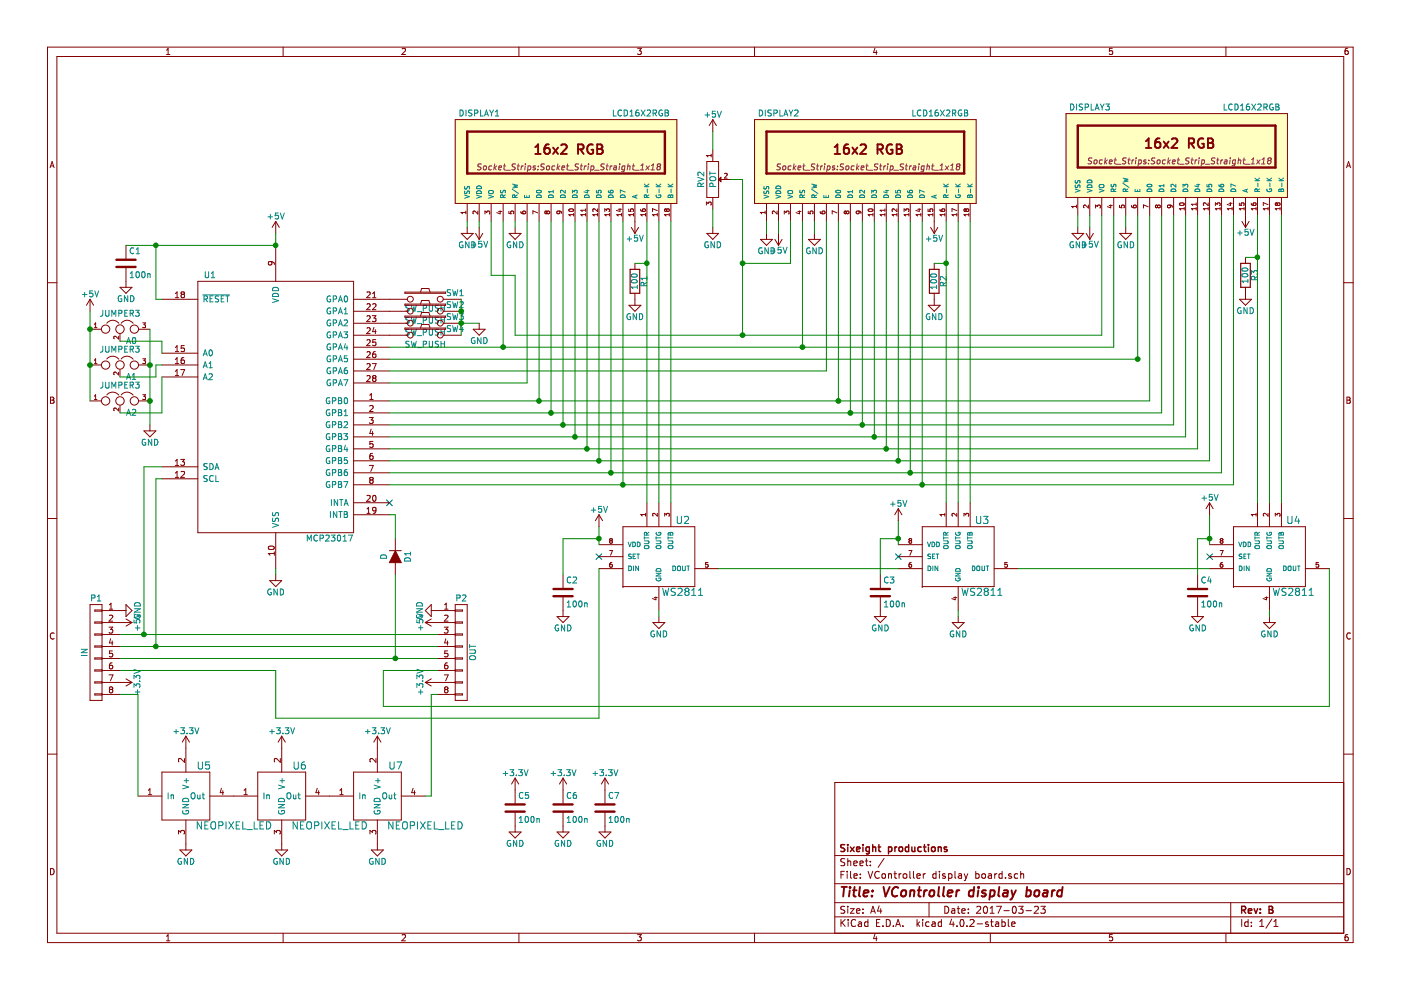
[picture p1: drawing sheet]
EESchema Schematic File Version 2
LIBS:power
LIBS:device
LIBS:transistors
LIBS:conn
LIBS:linear
LIBS:regul
LIBS:74xx
LIBS:cmos4000
LIBS:adc-dac
LIBS:memory
LIBS:xilinx
LIBS:microcontrollers
LIBS:dsp
LIBS:microchip
LIBS:analog_switches
LIBS:motorola
LIBS:texas
LIBS:intel
LIBS:audio
LIBS:interface
LIBS:digital-audio
LIBS:philips
LIBS:display
LIBS:cypress
LIBS:siliconi
LIBS:opto
LIBS:atmel
LIBS:contrib
LIBS:valves
LIBS:VController display board-rescue
LIBS:VController display board-cache
EELAYER 25 0
EELAYER END
$Descr A4 11693 8268
encoding utf-8
Sheet 1 1
Title "VController display board"
Date "2017-03-23"
Rev "B"
Comp "Sixeight productions"
Comment1 ""
Comment2 ""
Comment3 ""
Comment4 ""
$EndDescr
$Comp
L LCD16X2RGB DISPLAY1
U 1 1
P 4650 1350
F 0 "DISPLAY1" H 4000 1750 50  0000 C CNN
F 1 "LCD16X2RGB" H 5350 1750 50  0000 C CNN
F 2 "Socket_Strips:Socket_Strip_Straight_1x18" H 4750 1300 50  0000 C CIN
F 3 "" H 4650 1350 50  0000 C CNN
	1    4650 1350
	1    0    0    -1  
$EndComp
$Comp
L LCD16X2RGB DISPLAY2
U 1 1
P 7150 1350
F 0 "DISPLAY2" H 6500 1750 50  0000 C CNN
F 1 "LCD16X2RGB" H 7850 1750 50  0000 C CNN
F 2 "Socket_Strips:Socket_Strip_Straight_1x18" H 7250 1300 50  0000 C CIN
F 3 "" H 7150 1350 50  0000 C CNN
	1    7150 1350
	1    0    0    -1  
$EndComp
$Comp
L LCD16X2RGB DISPLAY3
U 1 1
P 9750 1300
F 0 "DISPLAY3" H 9100 1700 50  0000 C CNN
F 1 "LCD16X2RGB" H 10450 1700 50  0000 C CNN
F 2 "Socket_Strips:Socket_Strip_Straight_1x18" H 9850 1250 50  0000 C CIN
F 3 "" H 9750 1300 50  0000 C CNN
	1    9750 1300
	1    0    0    -1  
$EndComp
$Comp
L MCP23017 U1
U 1 1
P 2300 3400
F 0 "U1" H 1750 4500 50  0000 C CNN
F 1 "MCP23017" H 2750 2300 50  0000 C CNN
F 2 "Housings_DIP:DIP-28_W7.62mm" H 1800 2300 50  0001 C CNN
F 3 "DOCUMENTATION" H 2300 3350 50  0001 C CNN
	1    2300 3400
	1    0    0    -1  
$EndComp
$Comp
L GND #PWR01
U 1 1
P 2300 4800
F 0 "#PWR01" H 2300 4550 50  0001 C CNN
F 1 "GND" H 2300 4650 50  0000 C CNN
F 2 "" H 2300 4800 50  0000 C CNN
F 3 "" H 2300 4800 50  0000 C CNN
	1    2300 4800
	1    0    0    -1  
$EndComp
$Comp
L +5V #PWR02
U 1 1
P 2300 1950
F 0 "#PWR02" H 2300 1800 50  0001 C CNN
F 1 "+5V" H 2300 2090 50  0000 C CNN
F 2 "" H 2300 1950 50  0000 C CNN
F 3 "" H 2300 1950 50  0000 C CNN
	1    2300 1950
	1    0    0    -1  
$EndComp
$Comp
L +5V #PWR03
U 1 1
P 4000 1900
F 0 "#PWR03" H 4000 1750 50  0001 C CNN
F 1 "+5V" H 4000 2040 50  0000 C CNN
F 2 "" H 4000 1900 50  0000 C CNN
F 3 "" H 4000 1900 50  0000 C CNN
	1    4000 1900
	-1   0    0    1   
$EndComp
$Comp
L POT-RESCUE-VController_v3 RV2
U 1 1
P 5950 1500
F 0 "RV2" H 5950 1400 50  0000 C CNN
F 1 "POT" H 5950 1500 50  0000 C CNN
F 2 "Potentiometers:Potentiometer_Trimmer-Suntan-TSR-3386P" H 5950 1500 50  0001 C CNN
F 3 "" H 5950 1500 50  0000 C CNN
	1    5950 1500
	0    1    1    0   
$EndComp
$Comp
L GND #PWR05
U 1 1
P 5950 1900
F 0 "#PWR05" H 5950 1650 50  0001 C CNN
F 1 "GND" H 5950 1750 50  0000 C CNN
F 2 "" H 5950 1900 50  0000 C CNN
F 3 "" H 5950 1900 50  0000 C CNN
	1    5950 1900
	1    0    0    -1  
$EndComp
$Comp
L GND #PWR07
U 1 1
P 3900 1900
F 0 "#PWR07" H 3900 1650 50  0001 C CNN
F 1 "GND" H 3900 1750 50  0000 C CNN
F 2 "" H 3900 1900 50  0000 C CNN
F 3 "" H 3900 1900 50  0000 C CNN
	1    3900 1900
	1    0    0    -1  
$EndComp
$Comp
L GND #PWR08
U 1 1
P 6400 1950
F 0 "#PWR08" H 6400 1700 50  0001 C CNN
F 1 "GND" H 6400 1800 50  0000 C CNN
F 2 "" H 6400 1950 50  0000 C CNN
F 3 "" H 6400 1950 50  0000 C CNN
	1    6400 1950
	1    0    0    -1  
$EndComp
$Comp
L GND #PWR09
U 1 1
P 9000 1900
F 0 "#PWR09" H 9000 1650 50  0001 C CNN
F 1 "GND" H 9000 1750 50  0000 C CNN
F 2 "" H 9000 1900 50  0000 C CNN
F 3 "" H 9000 1900 50  0000 C CNN
	1    9000 1900
	1    0    0    -1  
$EndComp
$Comp
L +5V #PWR011
U 1 1
P 5950 1100
F 0 "#PWR011" H 5950 950 50  0001 C CNN
F 1 "+5V" H 5950 1240 50  0000 C CNN
F 2 "" H 5950 1100 50  0000 C CNN
F 3 "" H 5950 1100 50  0000 C CNN
	1    5950 1100
	1    0    0    -1  
$EndComp
$Comp
L +5V #PWR013
U 1 1
P 6500 1950
F 0 "#PWR013" H 6500 1800 50  0001 C CNN
F 1 "+5V" H 6500 2090 50  0000 C CNN
F 2 "" H 6500 1950 50  0000 C CNN
F 3 "" H 6500 1950 50  0000 C CNN
	1    6500 1950
	-1   0    0    1   
$EndComp
$Comp
L +5V #PWR014
U 1 1
P 9100 1900
F 0 "#PWR014" H 9100 1750 50  0001 C CNN
F 1 "+5V" H 9100 2040 50  0000 C CNN
F 2 "" H 9100 1900 50  0000 C CNN
F 3 "" H 9100 1900 50  0000 C CNN
	1    9100 1900
	-1   0    0    1   
$EndComp
$Comp
L GND #PWR015
U 1 1
P 4300 1900
F 0 "#PWR015" H 4300 1650 50  0001 C CNN
F 1 "GND" H 4300 1750 50  0000 C CNN
F 2 "" H 4300 1900 50  0000 C CNN
F 3 "" H 4300 1900 50  0000 C CNN
	1    4300 1900
	1    0    0    -1  
$EndComp
$Comp
L GND #PWR016
U 1 1
P 6800 1950
F 0 "#PWR016" H 6800 1700 50  0001 C CNN
F 1 "GND" H 6800 1800 50  0000 C CNN
F 2 "" H 6800 1950 50  0000 C CNN
F 3 "" H 6800 1950 50  0000 C CNN
	1    6800 1950
	1    0    0    -1  
$EndComp
$Comp
L GND #PWR017
U 1 1
P 9400 1900
F 0 "#PWR017" H 9400 1650 50  0001 C CNN
F 1 "GND" H 9400 1750 50  0000 C CNN
F 2 "" H 9400 1900 50  0000 C CNN
F 3 "" H 9400 1900 50  0000 C CNN
	1    9400 1900
	1    0    0    -1  
$EndComp
$Comp
L SW_PUSH SW1
U 1 1
P 3550 2500
F 0 "SW1" H 3300 2550 50  0000 C CNN
F 1 "SW_PUSH" H 3550 2420 50  0000 C CNN
F 2 "Pin_Headers:Pin_Header_Angled_1x02" H 3550 2500 50  0001 C CNN
F 3 "" H 3550 2500 50  0000 C CNN
	1    3550 2500
	-1   0    0    -1  
$EndComp
$Comp
L SW_PUSH SW2
U 1 1
P 3550 2600
F 0 "SW2" H 3300 2650 50  0000 C CNN
F 1 "SW_PUSH" H 3550 2520 50  0000 C CNN
F 2 "Pin_Headers:Pin_Header_Angled_1x02" H 3550 2600 50  0001 C CNN
F 3 "" H 3550 2600 50  0000 C CNN
	1    3550 2600
	-1   0    0    -1  
$EndComp
$Comp
L SW_PUSH SW3
U 1 1
P 3550 2700
F 0 "SW3" H 3300 2750 50  0000 C CNN
F 1 "SW_PUSH" H 3550 2620 50  0000 C CNN
F 2 "Pin_Headers:Pin_Header_Angled_1x02" H 3550 2700 50  0001 C CNN
F 3 "" H 3550 2700 50  0000 C CNN
	1    3550 2700
	-1   0    0    -1  
$EndComp
$Comp
L SW_PUSH SW4
U 1 1
P 3550 2800
F 0 "SW4" H 3300 2850 50  0000 C CNN
F 1 "SW_PUSH" H 3550 2720 50  0000 C CNN
F 2 "Pin_Headers:Pin_Header_Angled_1x02" H 3550 2800 50  0001 C CNN
F 3 "" H 3550 2800 50  0000 C CNN
	1    3550 2800
	-1   0    0    -1  
$EndComp
$Comp
L GND #PWR018
U 1 1
P 4000 2700
F 0 "#PWR018" H 4000 2450 50  0001 C CNN
F 1 "GND" H 4000 2550 50  0000 C CNN
F 2 "" H 4000 2700 50  0000 C CNN
F 3 "" H 4000 2700 50  0000 C CNN
	1    4000 2700
	1    0    0    -1  
$EndComp
$Comp
L JUMPER3 A0
U 1 1
P 1000 2750
F 0 "A0" H 1050 2650 50  0000 L CNN
F 1 "JUMPER3" H 1000 2850 50  0000 C BNN
F 2 "Pin_Headers:Pin_Header_Straight_1x03" H 1000 2750 50  0001 C CNN
F 3 "" H 1000 2750 50  0000 C CNN
	1    1000 2750
	1    0    0    -1  
$EndComp
$Comp
L JUMPER3 A1
U 1 1
P 1000 3050
F 0 "A1" H 1050 2950 50  0000 L CNN
F 1 "JUMPER3" H 1000 3150 50  0000 C BNN
F 2 "Pin_Headers:Pin_Header_Straight_1x03" H 1000 3050 50  0001 C CNN
F 3 "" H 1000 3050 50  0000 C CNN
	1    1000 3050
	1    0    0    -1  
$EndComp
$Comp
L JUMPER3 A2
U 1 1
P 1000 3350
F 0 "A2" H 1050 3250 50  0000 L CNN
F 1 "JUMPER3" H 1000 3450 50  0000 C BNN
F 2 "Pin_Headers:Pin_Header_Straight_1x03" H 1000 3350 50  0001 C CNN
F 3 "" H 1000 3350 50  0000 C CNN
	1    1000 3350
	1    0    0    -1  
$EndComp
$Comp
L GND #PWR019
U 1 1
P 1250 3550
F 0 "#PWR019" H 1250 3300 50  0001 C CNN
F 1 "GND" H 1250 3400 50  0000 C CNN
F 2 "" H 1250 3550 50  0000 C CNN
F 3 "" H 1250 3550 50  0000 C CNN
	1    1250 3550
	1    0    0    -1  
$EndComp
$Comp
L +5V #PWR020
U 1 1
P 750 2600
F 0 "#PWR020" H 750 2450 50  0001 C CNN
F 1 "+5V" H 750 2740 50  0000 C CNN
F 2 "" H 750 2600 50  0000 C CNN
F 3 "" H 750 2600 50  0000 C CNN
	1    750  2600
	1    0    0    -1  
$EndComp
$Comp
L WS2811 U2
U 1 1
P 5600 4700
F 0 "U2" H 5700 5050 60  0000 C CNN
F 1 "WS2811" H 5700 4450 60  0000 C CNN
F 2 "Housings_SOIC:SOIC-8_3.9x4.9mm_Pitch1.27mm" H 5500 4850 60  0001 C CNN
F 3 "" H 5500 4850 60  0000 C CNN
	1    5600 4700
	1    0    0    -1  
$EndComp
$Comp
L WS2811 U3
U 1 1
P 8100 4700
F 0 "U3" H 8200 5050 60  0000 C CNN
F 1 "WS2811" H 8200 4450 60  0000 C CNN
F 2 "Housings_SOIC:SOIC-8_3.9x4.9mm_Pitch1.27mm" H 8000 4850 60  0001 C CNN
F 3 "" H 8000 4850 60  0000 C CNN
	1    8100 4700
	1    0    0    -1  
$EndComp
$Comp
L WS2811 U4
U 1 1
P 10700 4700
F 0 "U4" H 10800 5050 60  0000 C CNN
F 1 "WS2811" H 10800 4450 60  0000 C CNN
F 2 "Housings_SOIC:SOIC-8_3.9x4.9mm_Pitch1.27mm" H 10600 4850 60  0001 C CNN
F 3 "" H 10600 4850 60  0000 C CNN
	1    10700 4700
	1    0    0    -1  
$EndComp
NoConn ~ 7500 4650
NoConn ~ 5000 4650
$Comp
L GND #PWR021
U 1 1
P 5500 5150
F 0 "#PWR021" H 5500 4900 50  0001 C CNN
F 1 "GND" H 5500 5000 50  0000 C CNN
F 2 "" H 5500 5150 50  0000 C CNN
F 3 "" H 5500 5150 50  0000 C CNN
	1    5500 5150
	1    0    0    -1  
$EndComp
$Comp
L GND #PWR022
U 1 1
P 8000 5150
F 0 "#PWR022" H 8000 4900 50  0001 C CNN
F 1 "GND" H 8000 5000 50  0000 C CNN
F 2 "" H 8000 5150 50  0000 C CNN
F 3 "" H 8000 5150 50  0000 C CNN
	1    8000 5150
	1    0    0    -1  
$EndComp
$Comp
L GND #PWR023
U 1 1
P 10600 5150
F 0 "#PWR023" H 10600 4900 50  0001 C CNN
F 1 "GND" H 10600 5000 50  0000 C CNN
F 2 "" H 10600 5150 50  0000 C CNN
F 3 "" H 10600 5150 50  0000 C CNN
	1    10600 5150
	1    0    0    -1  
$EndComp
$Comp
L CONN_01X08 P1
U 1 1
P 800 5450
F 0 "P1" H 800 5900 50  0000 C CNN
F 1 "IN" V 900 5450 50  0000 C CNN
F 2 "Pin_Headers:Pin_Header_Angled_1x08" H 800 5450 50  0001 C CNN
F 3 "" H 800 5450 50  0000 C CNN
	1    800  5450
	-1   0    0    -1  
$EndComp
$Comp
L CONN_01X08 P2
U 1 1
P 3850 5450
F 0 "P2" H 3850 5900 50  0000 C CNN
F 1 "OUT" V 3950 5450 50  0000 C CNN
F 2 "Sixeight's library:Pin_Header_Angled_1x08" H 3850 5450 50  0001 C CNN
F 3 "" H 3850 5450 50  0000 C CNN
	1    3850 5450
	1    0    0    -1  
$EndComp
$Comp
L GND #PWR024
U 1 1
P 3650 5100
F 0 "#PWR024" H 3650 4850 50  0001 C CNN
F 1 "GND" H 3650 4950 50  0000 C CNN
F 2 "" H 3650 5100 50  0000 C CNN
F 3 "" H 3650 5100 50  0000 C CNN
	1    3650 5100
	0    1    1    0   
$EndComp
$Comp
L GND #PWR025
U 1 1
P 1000 5100
F 0 "#PWR025" H 1000 4850 50  0001 C CNN
F 1 "GND" H 1000 4950 50  0000 C CNN
F 2 "" H 1000 5100 50  0000 C CNN
F 3 "" H 1000 5100 50  0000 C CNN
	1    1000 5100
	0    -1   -1   0   
$EndComp
$Comp
L +5V #PWR026
U 1 1
P 1000 5200
F 0 "#PWR026" H 1000 5050 50  0001 C CNN
F 1 "+5V" H 1000 5340 50  0000 C CNN
F 2 "" H 1000 5200 50  0000 C CNN
F 3 "" H 1000 5200 50  0000 C CNN
	1    1000 5200
	0    1    1    0   
$EndComp
$Comp
L +5V #PWR027
U 1 1
P 3650 5200
F 0 "#PWR027" H 3650 5050 50  0001 C CNN
F 1 "+5V" H 3650 5340 50  0000 C CNN
F 2 "" H 3650 5200 50  0000 C CNN
F 3 "" H 3650 5200 50  0000 C CNN
	1    3650 5200
	0    -1   -1   0   
$EndComp
NoConn ~ 10100 4650
$Comp
L C C1
U 1 1
P 1050 2200
F 0 "C1" H 1075 2300 50  0000 L CNN
F 1 "100n" H 1075 2100 50  0000 L CNN
F 2 "Library:C_small_CF" H 1088 2050 50  0001 C CNN
F 3 "" H 1050 2200 50  0000 C CNN
	1    1050 2200
	1    0    0    -1  
$EndComp
$Comp
L GND #PWR028
U 1 1
P 1050 2350
F 0 "#PWR028" H 1050 2100 50  0001 C CNN
F 1 "GND" H 1050 2200 50  0000 C CNN
F 2 "" H 1050 2350 50  0000 C CNN
F 3 "" H 1050 2350 50  0000 C CNN
	1    1050 2350
	1    0    0    -1  
$EndComp
$Comp
L R R1
U 1 1
P 5300 2350
F 0 "R1" V 5380 2350 50  0000 C CNN
F 1 "100" V 5300 2350 50  0000 C CNN
F 2 "Library:Resistor_Horizontal_RM10mm" V 5230 2350 50  0001 C CNN
F 3 "" H 5300 2350 50  0000 C CNN
	1    5300 2350
	1    0    0    -1  
$EndComp
$Comp
L R R2
U 1 1
P 7800 2350
F 0 "R2" V 7880 2350 50  0000 C CNN
F 1 "100" V 7800 2350 50  0000 C CNN
F 2 "Library:Resistor_Horizontal_RM10mm" V 7730 2350 50  0001 C CNN
F 3 "" H 7800 2350 50  0000 C CNN
	1    7800 2350
	1    0    0    -1  
$EndComp
$Comp
L R R3
U 1 1
P 10400 2300
F 0 "R3" V 10480 2300 50  0000 C CNN
F 1 "100" V 10400 2300 50  0000 C CNN
F 2 "Library:Resistor_Horizontal_RM10mm" V 10330 2300 50  0001 C CNN
F 3 "" H 10400 2300 50  0000 C CNN
	1    10400 2300
	1    0    0    -1  
$EndComp
$Comp
L GND #PWR029
U 1 1
P 7800 2500
F 0 "#PWR029" H 7800 2250 50  0001 C CNN
F 1 "GND" H 7800 2350 50  0000 C CNN
F 2 "" H 7800 2500 50  0000 C CNN
F 3 "" H 7800 2500 50  0000 C CNN
	1    7800 2500
	1    0    0    -1  
$EndComp
$Comp
L GND #PWR030
U 1 1
P 5300 2500
F 0 "#PWR030" H 5300 2250 50  0001 C CNN
F 1 "GND" H 5300 2350 50  0000 C CNN
F 2 "" H 5300 2500 50  0000 C CNN
F 3 "" H 5300 2500 50  0000 C CNN
	1    5300 2500
	1    0    0    -1  
$EndComp
$Comp
L GND #PWR031
U 1 1
P 10400 2450
F 0 "#PWR031" H 10400 2200 50  0001 C CNN
F 1 "GND" H 10400 2300 50  0000 C CNN
F 2 "" H 10400 2450 50  0000 C CNN
F 3 "" H 10400 2450 50  0000 C CNN
	1    10400 2450
	1    0    0    -1  
$EndComp
$Comp
L NEOPIXEL_LED U5
U 1 1
P 1550 6650
F 0 "U5" H 1700 6900 60  0000 C CNN
F 1 "NEOPIXEL_LED" H 1950 6400 60  0000 C CNN
F 2 "Library:NeoPixel_CF" H 1550 6650 60  0001 C CNN
F 3 "" H 1550 6650 60  0000 C CNN
	1    1550 6650
	1    0    0    -1  
$EndComp
$Comp
L NEOPIXEL_LED U6
U 1 1
P 2350 6650
F 0 "U6" H 2500 6900 60  0000 C CNN
F 1 "NEOPIXEL_LED" H 2750 6400 60  0000 C CNN
F 2 "Library:NeoPixel_CF" H 2350 6650 60  0001 C CNN
F 3 "" H 2350 6650 60  0000 C CNN
	1    2350 6650
	1    0    0    -1  
$EndComp
$Comp
L NEOPIXEL_LED U7
U 1 1
P 3150 6650
F 0 "U7" H 3300 6900 60  0000 C CNN
F 1 "NEOPIXEL_LED" H 3550 6400 60  0000 C CNN
F 2 "Library:NeoPixel_CF" H 3150 6650 60  0001 C CNN
F 3 "" H 3150 6650 60  0000 C CNN
	1    3150 6650
	1    0    0    -1  
$EndComp
Wire Wire Line
	5000 3850 5000 1850
Wire Wire Line
	3250 3850 10100 3850
Connection ~ 7400 3750
Wire Wire Line
	10000 3750 10000 1800
Connection ~ 4900 3750
Wire Wire Line
	7400 3750 7400 1850
Wire Wire Line
	4900 3750 4900 1850
Wire Wire Line
	3250 3750 10000 3750
Connection ~ 7300 3650
Wire Wire Line
	9900 3650 9900 1800
Connection ~ 4800 3650
Wire Wire Line
	7300 3650 7300 1850
Wire Wire Line
	4800 3650 4800 1850
Wire Wire Line
	3250 3650 9900 3650
Connection ~ 7200 3550
Wire Wire Line
	7200 3550 7200 1850
Connection ~ 4700 3550
Wire Wire Line
	4700 1850 4700 3550
Wire Wire Line
	9800 3550 9800 1800
Wire Wire Line
	3250 3550 9800 3550
Connection ~ 7100 3450
Wire Wire Line
	9700 3450 9700 1800
Connection ~ 4600 3450
Wire Wire Line
	7100 3450 7100 1850
Wire Wire Line
	4600 3450 4600 1850
Wire Wire Line
	3250 3450 9700 3450
Connection ~ 7000 3350
Wire Wire Line
	9600 3350 9600 1800
Connection ~ 4500 3350
Wire Wire Line
	7000 3350 7000 1850
Wire Wire Line
	4500 3350 4500 1850
Wire Wire Line
	3250 3350 9600 3350
Wire Wire Line
	9200 2800 9200 1800
Wire Wire Line
	6600 2200 6600 1850
Wire Wire Line
	6200 2200 6600 2200
Wire Wire Line
	6200 1500 6200 2800
Wire Wire Line
	6100 1500 6200 1500
Wire Wire Line
	4100 1850 4100 2300
Wire Wire Line
	9100 1800 9100 1900
Wire Wire Line
	9000 1800 9000 1900
Wire Wire Line
	6500 1850 6500 1950
Wire Wire Line
	6400 1850 6400 1950
Wire Wire Line
	5950 1750 5950 1900
Wire Wire Line
	5950 1100 5950 1250
Wire Wire Line
	3900 1850 3900 1900
Wire Wire Line
	7500 3850 7500 1850
Connection ~ 5000 3850
Wire Wire Line
	10100 3850 10100 1800
Connection ~ 7500 3850
Wire Wire Line
	3250 3950 10200 3950
Wire Wire Line
	5100 3950 5100 1850
Wire Wire Line
	3250 4050 10300 4050
Wire Wire Line
	5200 4050 5200 1850
Wire Wire Line
	7600 3950 7600 1850
Connection ~ 5100 3950
Wire Wire Line
	7700 4050 7700 1850
Connection ~ 5200 4050
Wire Wire Line
	10200 3950 10200 1800
Connection ~ 7600 3950
Wire Wire Line
	10300 4050 10300 1800
Connection ~ 7700 4050
Wire Wire Line
	2300 2050 2300 1950
Wire Wire Line
	2300 4750 2300 4800
Wire Wire Line
	4000 1850 4000 1900
Wire Wire Line
	3250 2900 9300 2900
Wire Wire Line
	4200 2900 4200 1850
Wire Wire Line
	6700 2900 6700 1850
Connection ~ 4200 2900
Wire Wire Line
	9300 2900 9300 1800
Connection ~ 6700 2900
Wire Wire Line
	3250 3000 9500 3000
Wire Wire Line
	3250 3100 6900 3100
Wire Wire Line
	6900 3100 6900 1850
Wire Wire Line
	9500 3000 9500 1800
Wire Wire Line
	4300 1850 4300 1900
Wire Wire Line
	6800 1850 6800 1950
Wire Wire Line
	9400 1800 9400 1900
Wire Wire Line
	1050 2050 2300 2050
Wire Wire Line
	1300 2050 1300 2500
Wire Wire Line
	1300 2500 1350 2500
Connection ~ 2300 2050
Wire Wire Line
	3850 2500 3850 2800
Connection ~ 3850 2600
Wire Wire Line
	3850 2700 4000 2700
Connection ~ 3850 2700
Wire Wire Line
	1000 2850 1350 2850
Wire Wire Line
	1350 2850 1350 2950
Wire Wire Line
	1000 3150 1300 3150
Wire Wire Line
	1300 3150 1300 3050
Wire Wire Line
	1300 3050 1350 3050
Wire Wire Line
	1000 3450 1350 3450
Wire Wire Line
	1350 3450 1350 3150
Wire Wire Line
	1250 2750 1250 3550
Connection ~ 1250 3350
Connection ~ 1250 3050
Wire Wire Line
	750  2600 750  3350
Connection ~ 750  3050
Connection ~ 750  2750
Wire Wire Line
	5400 1850 5400 4200
Wire Wire Line
	5500 1850 5500 4200
Wire Wire Line
	5600 1850 5600 4200
Wire Wire Line
	7900 1850 7900 4200
Wire Wire Line
	8000 1850 8000 4200
Wire Wire Line
	8100 1850 8100 4200
Wire Wire Line
	10500 1800 10500 4200
Wire Wire Line
	10600 1800 10600 4200
Wire Wire Line
	10700 1800 10700 4200
Wire Wire Line
	6000 4750 7500 4750
Wire Wire Line
	8500 4750 10100 4750
Wire Wire Line
	5500 5100 5500 5150
Wire Wire Line
	8000 5100 8000 5150
Wire Wire Line
	10600 5100 10600 5150
Wire Wire Line
	1000 5300 3650 5300
Wire Wire Line
	1000 5400 3650 5400
Wire Wire Line
	1350 3900 1200 3900
Wire Wire Line
	1200 3900 1200 5300
Connection ~ 1200 5300
Wire Wire Line
	1350 4000 1300 4000
Wire Wire Line
	1300 4000 1300 5400
Connection ~ 1300 5400
Wire Wire Line
	1000 5500 3650 5500
Wire Wire Line
	3250 4300 3300 4300
Wire Wire Line
	11100 5900 11100 4750
Wire Wire Line
	5000 6000 5000 4750
Wire Wire Line
	10100 4300 10100 4550
Wire Wire Line
	7500 4350 7500 4550
Wire Wire Line
	5000 4400 5000 4550
Connection ~ 1300 2050
Connection ~ 9500 3000
Wire Wire Line
	4400 1850 4400 3200
Wire Wire Line
	4400 3200 3250 3200
Wire Wire Line
	5300 2200 5400 2200
Connection ~ 5400 2200
Wire Wire Line
	7800 2200 7900 2200
Connection ~ 7900 2200
Wire Wire Line
	10400 2150 10500 2150
Connection ~ 10500 2150
$Comp
L GND #PWR032
U 1 1
P 1550 7050
F 0 "#PWR032" H 1550 6800 50  0001 C CNN
F 1 "GND" H 1550 6900 50  0000 C CNN
F 2 "" H 1550 7050 50  0000 C CNN
F 3 "" H 1550 7050 50  0000 C CNN
	1    1550 7050
	1    0    0    -1  
$EndComp
$Comp
L GND #PWR033
U 1 1
P 2350 7050
F 0 "#PWR033" H 2350 6800 50  0001 C CNN
F 1 "GND" H 2350 6900 50  0000 C CNN
F 2 "" H 2350 7050 50  0000 C CNN
F 3 "" H 2350 7050 50  0000 C CNN
	1    2350 7050
	1    0    0    -1  
$EndComp
$Comp
L GND #PWR034
U 1 1
P 3150 7050
F 0 "#PWR034" H 3150 6800 50  0001 C CNN
F 1 "GND" H 3150 6900 50  0000 C CNN
F 2 "" H 3150 7050 50  0000 C CNN
F 3 "" H 3150 7050 50  0000 C CNN
	1    3150 7050
	1    0    0    -1  
$EndComp
Wire Wire Line
	3550 6650 3600 6650
Wire Wire Line
	3600 6650 3600 5800
Wire Wire Line
	1150 5800 1150 6650
$Comp
L C C2
U 1 1
P 4700 4950
F 0 "C2" H 4725 5050 50  0000 L CNN
F 1 "100n" H 4725 4850 50  0000 L CNN
F 2 "Library:C_small_CF" H 4738 4800 50  0001 C CNN
F 3 "" H 4700 4950 50  0000 C CNN
	1    4700 4950
	1    0    0    -1  
$EndComp
$Comp
L C C3
U 1 1
P 7350 4950
F 0 "C3" H 7375 5050 50  0000 L CNN
F 1 "100n" H 7375 4850 50  0000 L CNN
F 2 "Library:C_small_CF" H 7388 4800 50  0001 C CNN
F 3 "" H 7350 4950 50  0000 C CNN
	1    7350 4950
	1    0    0    -1  
$EndComp
$Comp
L C C4
U 1 1
P 10000 4950
F 0 "C4" H 10025 5050 50  0000 L CNN
F 1 "100n" H 10025 4850 50  0000 L CNN
F 2 "Library:C_small_CF" H 10038 4800 50  0001 C CNN
F 3 "" H 10000 4950 50  0000 C CNN
	1    10000 4950
	1    0    0    -1  
$EndComp
$Comp
L GND #PWR035
U 1 1
P 7350 5100
F 0 "#PWR035" H 7350 4850 50  0001 C CNN
F 1 "GND" H 7350 4950 50  0000 C CNN
F 2 "" H 7350 5100 50  0000 C CNN
F 3 "" H 7350 5100 50  0000 C CNN
	1    7350 5100
	1    0    0    -1  
$EndComp
Wire Wire Line
	7350 4800 7350 4500
Wire Wire Line
	7350 4500 7500 4500
Connection ~ 7500 4500
Wire Wire Line
	4700 4800 4700 4500
Wire Wire Line
	4700 4500 5000 4500
Connection ~ 5000 4500
$Comp
L GND #PWR036
U 1 1
P 4700 5100
F 0 "#PWR036" H 4700 4850 50  0001 C CNN
F 1 "GND" H 4700 4950 50  0000 C CNN
F 2 "" H 4700 5100 50  0000 C CNN
F 3 "" H 4700 5100 50  0000 C CNN
	1    4700 5100
	1    0    0    -1  
$EndComp
Wire Wire Line
	10000 4800 10000 4500
Wire Wire Line
	10000 4500 10100 4500
Connection ~ 10100 4500
$Comp
L GND #PWR037
U 1 1
P 10000 5100
F 0 "#PWR037" H 10000 4850 50  0001 C CNN
F 1 "GND" H 10000 4950 50  0000 C CNN
F 2 "" H 10000 5100 50  0000 C CNN
F 3 "" H 10000 5100 50  0000 C CNN
	1    10000 5100
	1    0    0    -1  
$EndComp
$Comp
L +5V #PWR038
U 1 1
P 5000 4400
F 0 "#PWR038" H 5000 4250 50  0001 C CNN
F 1 "+5V" H 5000 4540 50  0000 C CNN
F 2 "" H 5000 4400 50  0000 C CNN
F 3 "" H 5000 4400 50  0000 C CNN
	1    5000 4400
	1    0    0    -1  
$EndComp
$Comp
L +5V #PWR039
U 1 1
P 7500 4350
F 0 "#PWR039" H 7500 4200 50  0001 C CNN
F 1 "+5V" H 7500 4490 50  0000 C CNN
F 2 "" H 7500 4350 50  0000 C CNN
F 3 "" H 7500 4350 50  0000 C CNN
	1    7500 4350
	1    0    0    -1  
$EndComp
$Comp
L +5V #PWR040
U 1 1
P 10100 4300
F 0 "#PWR040" H 10100 4150 50  0001 C CNN
F 1 "+5V" H 10100 4440 50  0000 C CNN
F 2 "" H 10100 4300 50  0000 C CNN
F 3 "" H 10100 4300 50  0000 C CNN
	1    10100 4300
	1    0    0    -1  
$EndComp
$Comp
L +5V #PWR041
U 1 1
P 10400 1800
F 0 "#PWR041" H 10400 1650 50  0001 C CNN
F 1 "+5V" H 10400 1940 50  0000 C CNN
F 2 "" H 10400 1800 50  0000 C CNN
F 3 "" H 10400 1800 50  0000 C CNN
	1    10400 1800
	-1   0    0    1   
$EndComp
$Comp
L +5V #PWR042
U 1 1
P 7800 1850
F 0 "#PWR042" H 7800 1700 50  0001 C CNN
F 1 "+5V" H 7800 1990 50  0000 C CNN
F 2 "" H 7800 1850 50  0000 C CNN
F 3 "" H 7800 1850 50  0000 C CNN
	1    7800 1850
	-1   0    0    1   
$EndComp
$Comp
L +5V #PWR043
U 1 1
P 5300 1850
F 0 "#PWR043" H 5300 1700 50  0001 C CNN
F 1 "+5V" H 5300 1990 50  0000 C CNN
F 2 "" H 5300 1850 50  0000 C CNN
F 3 "" H 5300 1850 50  0000 C CNN
	1    5300 1850
	-1   0    0    1   
$EndComp
$Comp
L +3.3V #PWR044
U 1 1
P 1550 6250
F 0 "#PWR044" H 1550 6100 50  0001 C CNN
F 1 "+3.3V" H 1550 6390 50  0000 C CNN
F 2 "" H 1550 6250 50  0000 C CNN
F 3 "" H 1550 6250 50  0000 C CNN
	1    1550 6250
	1    0    0    -1  
$EndComp
$Comp
L +3.3V #PWR045
U 1 1
P 2350 6250
F 0 "#PWR045" H 2350 6100 50  0001 C CNN
F 1 "+3.3V" H 2350 6390 50  0000 C CNN
F 2 "" H 2350 6250 50  0000 C CNN
F 3 "" H 2350 6250 50  0000 C CNN
	1    2350 6250
	1    0    0    -1  
$EndComp
$Comp
L +3.3V #PWR046
U 1 1
P 3150 6250
F 0 "#PWR046" H 3150 6100 50  0001 C CNN
F 1 "+3.3V" H 3150 6390 50  0000 C CNN
F 2 "" H 3150 6250 50  0000 C CNN
F 3 "" H 3150 6250 50  0000 C CNN
	1    3150 6250
	1    0    0    -1  
$EndComp
$Comp
L +3.3V #PWR047
U 1 1
P 1000 5700
F 0 "#PWR047" H 1000 5550 50  0001 C CNN
F 1 "+3.3V" H 1000 5840 50  0000 C CNN
F 2 "" H 1000 5700 50  0000 C CNN
F 3 "" H 1000 5700 50  0000 C CNN
	1    1000 5700
	0    1    1    0   
$EndComp
$Comp
L +3.3V #PWR048
U 1 1
P 3650 5700
F 0 "#PWR048" H 3650 5550 50  0001 C CNN
F 1 "+3.3V" H 3650 5840 50  0000 C CNN
F 2 "" H 3650 5700 50  0000 C CNN
F 3 "" H 3650 5700 50  0000 C CNN
	1    3650 5700
	0    -1   -1   0   
$EndComp
$Comp
L C C5
U 1 1
P 4300 6750
F 0 "C5" H 4325 6850 50  0000 L CNN
F 1 "100n" H 4325 6650 50  0000 L CNN
F 2 "Library:C_small_CF" H 4338 6600 50  0001 C CNN
F 3 "" H 4300 6750 50  0000 C CNN
	1    4300 6750
	1    0    0    -1  
$EndComp
$Comp
L C C6
U 1 1
P 4700 6750
F 0 "C6" H 4725 6850 50  0000 L CNN
F 1 "100n" H 4725 6650 50  0000 L CNN
F 2 "Library:C_small_CF" H 4738 6600 50  0001 C CNN
F 3 "" H 4700 6750 50  0000 C CNN
	1    4700 6750
	1    0    0    -1  
$EndComp
$Comp
L C C7
U 1 1
P 5050 6750
F 0 "C7" H 5075 6850 50  0000 L CNN
F 1 "100n" H 5075 6650 50  0000 L CNN
F 2 "Library:C_small_CF" H 5088 6600 50  0001 C CNN
F 3 "" H 5050 6750 50  0000 C CNN
	1    5050 6750
	1    0    0    -1  
$EndComp
$Comp
L GND #PWR049
U 1 1
P 4300 6900
F 0 "#PWR049" H 4300 6650 50  0001 C CNN
F 1 "GND" H 4300 6750 50  0000 C CNN
F 2 "" H 4300 6900 50  0000 C CNN
F 3 "" H 4300 6900 50  0000 C CNN
	1    4300 6900
	1    0    0    -1  
$EndComp
$Comp
L GND #PWR050
U 1 1
P 4700 6900
F 0 "#PWR050" H 4700 6650 50  0001 C CNN
F 1 "GND" H 4700 6750 50  0000 C CNN
F 2 "" H 4700 6900 50  0000 C CNN
F 3 "" H 4700 6900 50  0000 C CNN
	1    4700 6900
	1    0    0    -1  
$EndComp
$Comp
L GND #PWR051
U 1 1
P 5050 6900
F 0 "#PWR051" H 5050 6650 50  0001 C CNN
F 1 "GND" H 5050 6750 50  0000 C CNN
F 2 "" H 5050 6900 50  0000 C CNN
F 3 "" H 5050 6900 50  0000 C CNN
	1    5050 6900
	1    0    0    -1  
$EndComp
$Comp
L +3.3V #PWR052
U 1 1
P 5050 6600
F 0 "#PWR052" H 5050 6450 50  0001 C CNN
F 1 "+3.3V" H 5050 6740 50  0000 C CNN
F 2 "" H 5050 6600 50  0000 C CNN
F 3 "" H 5050 6600 50  0000 C CNN
	1    5050 6600
	1    0    0    -1  
$EndComp
$Comp
L +3.3V #PWR053
U 1 1
P 4700 6600
F 0 "#PWR053" H 4700 6450 50  0001 C CNN
F 1 "+3.3V" H 4700 6740 50  0000 C CNN
F 2 "" H 4700 6600 50  0000 C CNN
F 3 "" H 4700 6600 50  0000 C CNN
	1    4700 6600
	1    0    0    -1  
$EndComp
$Comp
L +3.3V #PWR054
U 1 1
P 4300 6600
F 0 "#PWR054" H 4300 6450 50  0001 C CNN
F 1 "+3.3V" H 4300 6740 50  0000 C CNN
F 2 "" H 4300 6600 50  0000 C CNN
F 3 "" H 4300 6600 50  0000 C CNN
	1    4300 6600
	1    0    0    -1  
$EndComp
Wire Wire Line
	1000 5800 1150 5800
Wire Wire Line
	3600 5800 3650 5800
Wire Wire Line
	1000 5600 2300 5600
Wire Wire Line
	2300 5600 2300 6000
Wire Wire Line
	2300 6000 5000 6000
Wire Wire Line
	3650 5600 3200 5600
Wire Wire Line
	3200 5600 3200 5900
Wire Wire Line
	3200 5900 11100 5900
$Comp
L D D1
U 1 1
P 3300 4650
F 0 "D1" H 3300 4750 50  0000 C CNN
F 1 "D" H 3300 4550 50  0000 C CNN
F 2 "Library:Diode_DO-35_SOD27_Horizontal_RM10" H 3300 4650 50  0001 C CNN
F 3 "" H 3300 4650 50  0000 C CNN
	1    3300 4650
	0    1    1    0   
$EndComp
Wire Wire Line
	3300 4300 3300 4500
Wire Wire Line
	3300 4800 3300 5500
Connection ~ 3300 5500
NoConn ~ 3250 4200
Wire Wire Line
	4300 2800 9200 2800
Connection ~ 6200 2200
Connection ~ 6200 2800
Wire Wire Line
	4300 2800 4300 2300
Wire Wire Line
	4300 2300 4100 2300
$EndSCHEMATC
